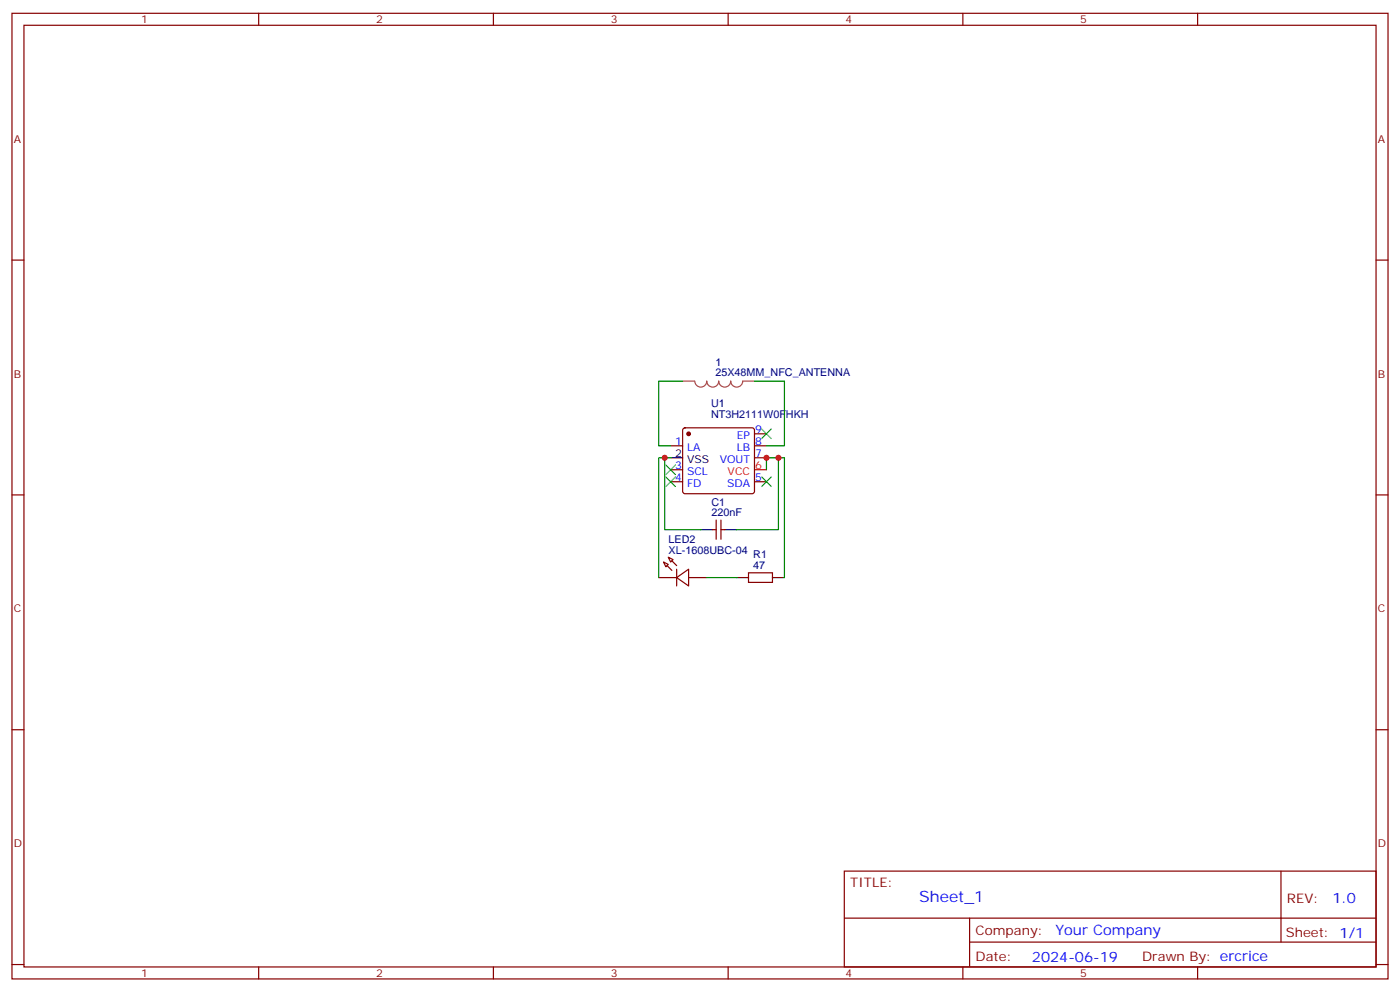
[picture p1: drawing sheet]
<svg xmlns="http://www.w3.org/2000/svg" width="412mm" height="292mm" viewBox="0 0 412 292" stroke-linecap="round" stroke-linejoin="round" font-family="sans-serif">
<g fill="none" stroke="#870000" stroke-width=".35">
<path d="M3.5 3.9h405.4v284.4h-405.4zM7.1 7.4h398.2v277.3h-398.2zM76.2 3.9v3.5M145.3 3.9v3.5M214.5 3.9v3.5M283.6 3.9v3.5M352.8 3.9v3.5M3.5 76.6h3.6M405.3 76.6h3.6M197.6 131.3h3.5M197.6 138.3h3.5M201.3 126.2l.5-.2h19.7l.5 .2 .2 .5v18l-.2 .5-.5 .2h-19.7l-.5-.3-.2-.4v-18z"/>
<path d="M222.2 127.7h3.6M222.2 131.3h3.6M222.2 134.8h3.6M3.5 145.7h3.6M197.6 141.9h3.5M209.9 156h1.1M211 153.1v5.7M212.4 153.1v5.7M212.4 156h1M222.2 141.9h3.6M405.3 145.7h3.6M194 170.1h5.3"/>
<path d="M195.4 165.5l1.4 .7-.7 .7zM196.8 164.1l1.5 .7-.7 .7zM199.3 170.1l3.5-2.5v4.9zM199.3 167.6v4.9M202.8 170.1h5.3M220.5 168.7h7v2.8h-7zM3.5 214.9h3.6M405.3 214.9h3.6M248.7 256.5h156.6v28.2h-156.6zM377.3 256.5v20.9M248.7 270.4h156.5M285.6 277.4h119.6"/>
<path d="M285.6 270.4v14.1M3.5 284h3.6M76.2 284.7v3.6M145.3 284.7v3.6M214.5 284.7v3.6M283.6 284.7v3.6M352.8 284.7v3.6M405.3 284h3.6"/>
</g>
<path d="M222.2 138.3h3.6" fill="none" stroke="#f00" stroke-width=".35"/>
<path d="M197.6 134.8h3.5M206.4 156h3.5M213.4 156h3.6M217 170.1h3.5M227.5 170.1h3.6" fill="none" stroke="#000" stroke-width=".35"/>
<g fill="#870000" stroke="#870000" stroke-width=".35">
<path d="M196.5 166.5l1.4 1.5z"/>
<path d="M197.9 165.1l1.4 1.4z"/>
<circle cx="202.8" cy="127.7" r=".53"/>
</g>
<path d="M201.1 112.2h3.5M204.7 112.2a1.76 1.76 0 0 0 1.7 1.8 1.76 1.76 0 0 0 1.8-1.8 1.76 1.76 0 0 0 1.8 1.8 1.76 1.76 0 0 0 1.7-1.8 1.76 1.76 0 0 0 1.8 1.8 1.76 1.76 0 0 0 1.7-1.8 1.76 1.76 0 0 0 1.8 1.8 1.76 1.76 0 0 0 1.8-1.8h3.4" fill="none" stroke="#a64a4a" stroke-width=".35"/>
<path d="M201.1 112.2h-7.1v19.1h3.6M222.2 112.2h8.9v19.1h-5.3M195.8 134.8h1.8M225.8 138.3v-3.5h3.5v21.2h-12.3M229.3 134.8h1.8v35.3M206.4 156h-10.6v-21.2h-1.8v35.3M208.1 170.1h8.9" fill="none" stroke="#008700" stroke-width=".35"/>
<path d="M196.1 136.9l2.9 2.8M199 136.9l-2.9 2.8M224.4 126.3l2.8 2.9M227.2 126.3l-2.8 2.9M196.1 140.4l2.9 2.9M199 140.4l-2.9 2.9M224.4 140.4l2.8 2.9M227.2 140.4l-2.8 2.9" fill="none" stroke="#3c3" stroke-width=".35"/>
<g fill="#c00">
<circle cx="225.8" cy="134.8" r=".88"/>
<circle cx="229.3" cy="134.8" r=".88"/>
<circle cx="195.8" cy="134.8" r=".88"/>
</g>
<text font-size="4.6" fill="#00f" x="270.8" y="265.5">Sheet_1</text>
<g font-size="4.2" fill="#00f">
<text x="392.5" y="265.8">1.0</text>
<text x="310.9" y="275.3">Your Company</text>
<text x="304" y="283.1">2024-06-19</text>
</g>
<g font-size="3.9" fill="#800">
<text x="250.5" y="261.1">TITLE:</text>
<text x="379.1" y="265.8">REV:</text>
<text x="287.4" y="275.3">Company:</text>
<text x="378.7" y="275.9">Sheet: 1/1</text>
<text x="287.4" y="283">Date:</text>
<text x="336.4" y="283.1">Drawn By: ercrice</text>
</g>
<g font-size="3.2" fill="#800">
<text x="41.6" y="6.9">1</text>
<text x="110.8" y="6.9">2</text>
<text x="179.9" y="6.9">3</text>
<text x="249.1" y="6.9">4</text>
<text x="318.2" y="6.9">5</text>
<text x="4.1" y="42">A</text>
<text x="405.9" y="42">A</text>
<text x="4.1" y="111.2">B</text>
<text x="405.9" y="111.2">B</text>
<text x="4.1" y="180.3">C</text>
<text x="405.9" y="180.3">C</text>
<text x="4.1" y="249.4">D</text>
<text x="405.9" y="249.4">D</text>
<text x="41.6" y="287.7">1</text>
<text x="110.8" y="287.7">2</text>
<text x="179.9" y="287.7">3</text>
<text x="249.1" y="287.7">4</text>
<text x="318.2" y="287.7">5</text>
</g>
<g font-size="3.2" fill="#000080">
<text x="210.7" y="107.7">1</text>
<text x="210.7" y="110.8">25X48MM_NFC_ANTENNA</text>
<text x="209.5" y="119.8">U1</text>
<text x="209.5" y="123.1">NT3H2111W0FHKH</text>
<text x="209.6" y="149">C1</text>
<text x="209.6" y="152.1">220nF</text>
<text x="197" y="159.9">LED2</text>
<text x="197" y="163">XL-1608UBC-04</text>
<text x="221.9" y="167.6">47</text>
<text x="221.9" y="164.4">R1</text>
</g>
<g font-size="3.2" fill="#00f">
<text x="198.9" y="130.9">1</text>
<text x="217" y="129.2">EP</text>
<text x="222.4" y="127.4">9</text>
<text x="222.4" y="130.9">8</text>
<text x="198.9" y="138">3</text>
<text x="202.4" y="132.7">LA</text>
<text x="212" y="136.2">VOUT</text>
<text x="217" y="132.7">LB</text>
<text x="222.4" y="134.4">7</text>
<text x="198.9" y="141.5">4</text>
<text x="202.4" y="143.3">FD</text>
<text x="202.4" y="139.7">SCL</text>
<text x="214.2" y="143.3">SDA</text>
<text x="222.4" y="141.5">5</text>
</g>
<g font-size="3.2">
<text x="198.9" y="134.4">2</text>
<text x="202.4" y="136.2">VSS</text>
</g>
<g font-size="3.2" fill="#f00">
<text x="222.4" y="138">6</text>
<text x="214.3" y="139.7">VCC</text>
</g>
</svg>
